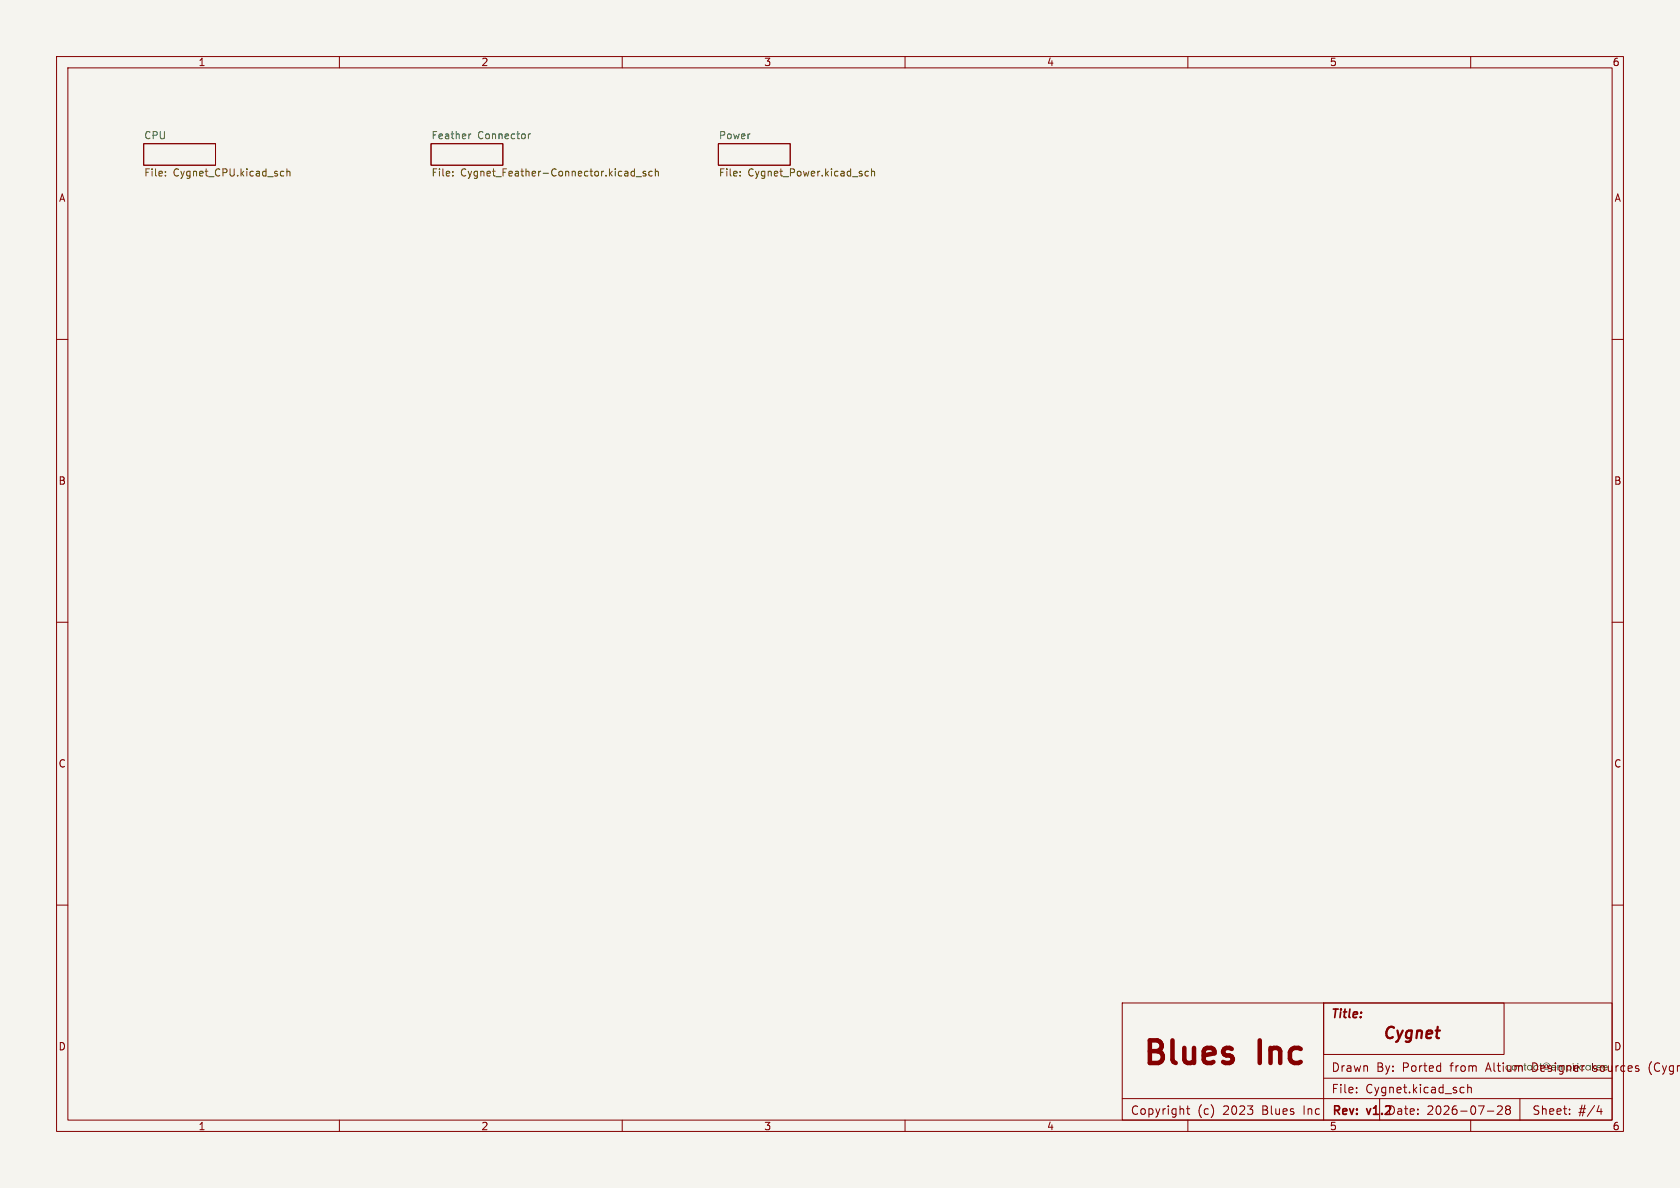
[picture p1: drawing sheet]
<svg xmlns="http://www.w3.org/2000/svg" width="297mm" height="210mm" viewBox="0 0 297 210" stroke-linecap="round" stroke-linejoin="round" font-family="sans-serif">
<path d="M0 0h297v210h-297z" fill="#f5f4ef" stroke="#f5f4ef" stroke-width=".18"/>
<g fill="none" stroke="#840000" stroke-width=".18">
<path d="M10 10h277v190h-277zM12 12h273v186h-273zM60 10v2M110 10v2M160 10v2M210 10v2M260 10v2M10 60h2M285 60h2M10 110h2M285 110h2M10 160h2"/>
<path d="M198.4 177.3h86.6v20.7h-86.6zM285 160h2M60 198v2M110 198v2M160 198v2M198.4 194.2h86.6M210 198v2M239.8 193.1v.1M239.8 192.3v.1M258.4 192.2l.4 .1M258.8 193.1l-.4 .1M259.5 192.3l.2-.1 .3 .1 .1 .9"/>
<path d="M259.5 191.7v1.5M260 198v2M262.9 196.4h1.2M264.7 195.6l.6-.1 .2 .1 .1 .3-.9 1.1h.9M266.4 196.1l-.2-.2 .2-.4 .5 .1 .1 .2-.3 .3M266.4 196.1l-.2 .3v.5l.2 .1 .5-.1 .1-.2-.1-.4-.2-.2M266.4 196.1h.3M277.5 196.9v.1M277.5 196.1v.1M282.7 195.4l-.4 1.1h1M283 196v1"/>
</g>
<g fill="#281c2d">
<path d="M269.5 187.9h.1v.4h.2v.1h-.2l.1 .7 .1 .1h-.3v-.8h-.1v-.1h.1z"/>
<path d="M270.1 188.4l.3-.1 .4 .1v-.1h.1v.9h-.1v-.1l-.3 .1h-.3l-.3-.4h.2a.34 .34 0 0 0 .5 .3 .34 .34 0 0 0 0-.6 .34 .34 0 0 0-.5 .2l-.2 .1z"/>
<path d="M280.4 188.4l.3-.1 .4 .1v-.1h.1v.9h-.1v-.1l-.3 .1h-.3l-.2-.4h.1a.34 .34 0 0 0 .5 .3 .34 .34 0 0 0 .1-.6 .34 .34 0 0 0-.6 .2l-.1 .1z"/>
<path d="M281.4 187.9h.2v1.3h-.2z"/>
</g>
<path d="M25.4 25.4h12.7v3.8h-12.7zM76.2 25.4h12.7v3.8h-12.7zM127 25.4h12.7v3.8h-12.7zM234 177.3h31.9v9.1h-31.9zM234 177.3v20.7M209.8 196h.5M210 195.5v1.3l.3 .2M234 190.6h51M243.9 194.2v3.8M268.7 194.2v3.8M291.6 188.3v1" fill="none" stroke="#840000" stroke-width=".18"/>
<g fill="none" stroke="#725600" stroke-width=".18">
<path d="M29.2 31v.1M29.2 30.3v.2M49.7 31.1h.5M49.7 30.3h.5M50.7 30.4l.2-.1h.3l.1 .8M50.7 29.8v1.3M80 31v.1M80 30.3v.2M111.7 31.1h.5M111.7 30.3h.5M112.2 29.8v1.3M112.5 31.2h.9"/>
<path d="M114.2 30.3h-.3l-.2 .2v.1l.5 .2v.3h-.5M115.3 30.3h-.4l-.2 .2 .1 .6h.5M115.9 30.4l.1-.1h.3l.1 .8M115.9 29.8v1.3M130.8 31v.1M130.8 30.3v.2M153.5 30.3h-.3l-.3 .2 .1 .6h.5M154.1 30.4l.2-.1h.3v.8M154.1 29.8v1.3"/>
</g>
<path d="M83.3 23.7l-.4 .2M93.4 23.7v.8M93.8 23.7l-.4 .2" fill="none" stroke="#006464" stroke-width=".18"/>
<g font-size="5.6" fill="#840000">
<text x="201.8" y="189.3">Blues</text>
<text x="222.8" y="189.3">Inc</text>
</g>
<text font-size="2.8" fill="#840000" x="244.2" y="184.2">Cygnet</text>
<g font-size="2.1" fill="#840000">
<text x="235.2" y="180.4">Title:</text>
<text x="235.3" y="189.7">Drawn</text>
<text x="243.3" y="189.7">By:</text>
<text x="248" y="189.7">Ported</text>
<text x="256.6" y="189.7">from</text>
<text x="263" y="189.7">Altium</text>
<text x="271.3" y="189.7">Designer</text>
<text x="282.2" y="189.7">sources</text>
<text x="292.2" y="189.7">(Cygne</text>
<text x="199.8" y="197.3">Copyright</text>
<text x="211.7" y="197.3">(c)</text>
<text x="216.3" y="197.3">2023</text>
<text x="223.3" y="197.3">Blues</text>
<text x="230.7" y="197.3">Inc</text>
<text x="235.3" y="193.5">File:</text>
<text x="235.4" y="197.5">Rev:</text>
<text x="241.4" y="193.5">Cygnet.kicad_sch</text>
<text x="241.8" y="197.5">v1.2Date:</text>
<text x="252.2" y="197.3">2026-07-28</text>
<text x="270.8" y="197.3">Sheet:</text>
<text x="279" y="197.3">#/4</text>
</g>
<g font-size="1.8" fill="#840000">
<text x="35" y="11.9">1</text>
<text x="85" y="11.9">2</text>
<text x="135" y="11.9">3</text>
<text x="185" y="11.9">4</text>
<text x="235" y="11.9">5</text>
<text x="285" y="11.9">6</text>
<text x="10.3" y="35.9">A</text>
<text x="285.3" y="35.9">A</text>
<text x="10.3" y="85.9">B</text>
<text x="285.3" y="85.9">B</text>
<text x="10.3" y="135.9">C</text>
<text x="285.3" y="135.9">C</text>
<text x="10.3" y="185.9">D</text>
<text x="285.3" y="185.9">D</text>
<text x="35" y="200">1</text>
<text x="85" y="200">2</text>
<text x="135" y="200">3</text>
<text x="185" y="200">4</text>
<text x="235" y="200">5</text>
<text x="285" y="200">6</text>
</g>
<g font-size="1.8" fill="#006464">
<text x="25.4" y="24.7">CPU</text>
<text x="76.2" y="24.7">Feather</text>
<text x="84.4" y="24.7">Connector</text>
<text x="127" y="24.7">Power</text>
</g>
<g font-size="1.8" fill="#725600">
<text x="25.4" y="31.5">File:</text>
<text x="30.6" y="31.5">Cygnet_CPU.kicad_sch</text>
<text x="76.2" y="31.5">File:</text>
<text x="81.4" y="31.5">Cygnet_Feather-Connector.kicad_sch</text>
<text x="127" y="31.5">File:</text>
<text x="132.2" y="31.5">Cygnet_Power.kicad_sch</text>
</g>
</svg>
